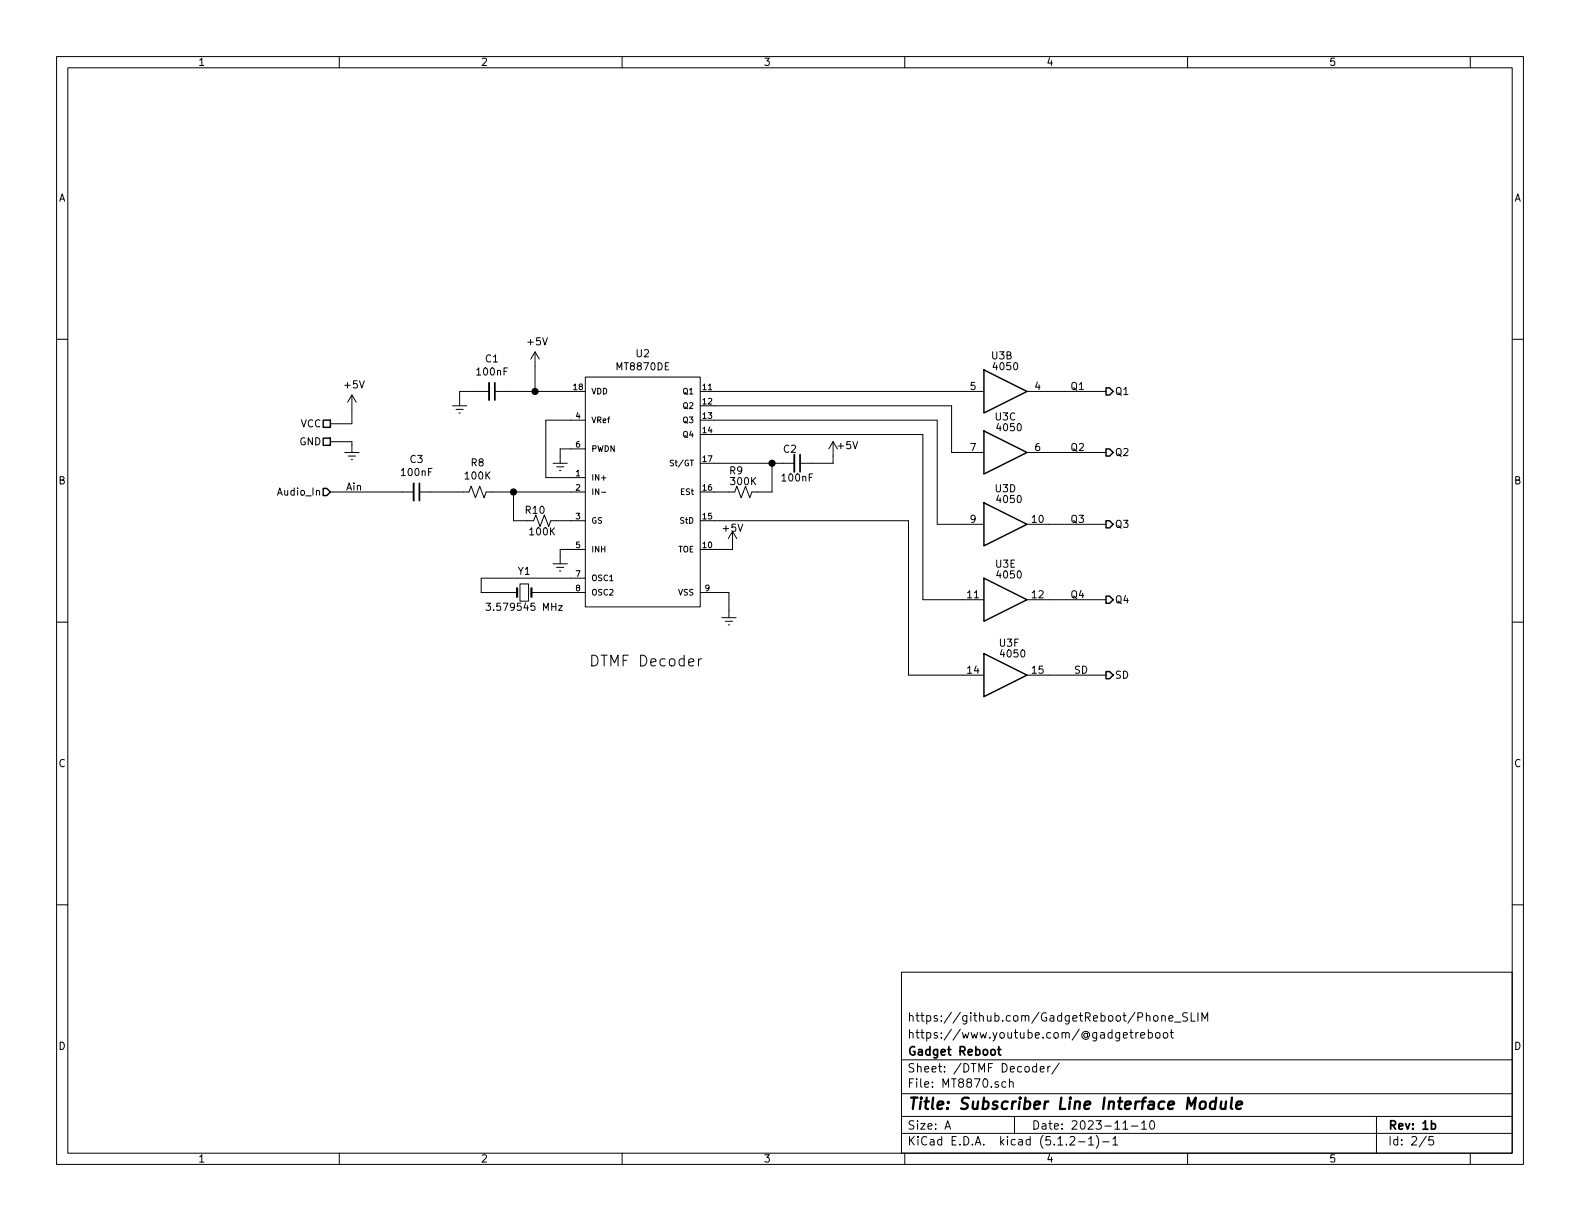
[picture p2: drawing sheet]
EESchema Schematic File Version 4
LIBS:GR_Subscriber_Line_Interface_Module-cache
EELAYER 29 0
EELAYER END
$Descr A 11000 8500
encoding utf-8
Sheet 2 5
Title "Subscriber Line Interface Module"
Date "2023-11-10"
Rev "1b"
Comp "Gadget Reboot"
Comment1 "https://www.youtube.com/@gadgetreboot"
Comment2 "https://github.com/GadgetReboot/Phone_SLIM"
Comment3 ""
Comment4 ""
$EndDescr
$Comp
L GR_Subscriber_Line_Interface_Module-rescue:MT8870DSR1-MT8870-GR_Telephone_CO_Node-rescue U?
U 1 1
P 3975 2725
AR Path="/6363DC3E" Ref="U?"  Part="1" 
AR Path="/636337CE/6363DC3E" Ref="U2"  Part="1" 
F 0 "U2" H 4475 2990 50  0000 C CNN
F 1 "MT8870DE" H 4475 2899 50  0000 C CNN
F 2 "Package_DIP:DIP-18_W7.62mm_Socket" H 3975 3125 50  0001 L CNN
F 3 "~" H 3975 3225 50  0001 L CNN
F 4 "Microsemi" H 3975 3925 50  0001 L CNN "MFR"
	1    3975 2725
	1    0    0    -1  
$EndComp
$Comp
L Device:Crystal_Small Y1
U 1 1
P 3650 4125
F 0 "Y1" H 3650 4275 50  0000 C CNN
F 1 "3.579545 MHz" H 3650 4025 50  0000 C CNN
F 2 "Crystal:Crystal_HC49-4H_Vertical" H 3650 4125 50  0001 C CNN
F 3 "~" H 3650 4125 50  0001 C CNN
	1    3650 4125
	1    0    0    -1  
$EndComp
$Comp
L Device:R_Small_US R10
U 1 1
P 3775 3625
F 0 "R10" V 3700 3575 50  0000 C CNN
F 1 "100K" V 3850 3625 50  0000 C CNN
F 2 "Resistor_THT:R_Axial_DIN0207_L6.3mm_D2.5mm_P10.16mm_Horizontal" H 3775 3625 50  0001 C CNN
F 3 "~" H 3775 3625 50  0001 C CNN
	1    3775 3625
	0    1    1    0   
$EndComp
$Comp
L Device:C_Small C3
U 1 1
P 2900 3425
F 0 "C3" V 2671 3425 50  0000 C CNN
F 1 "100nF" V 2762 3425 50  0000 C CNN
F 2 "Capacitor_THT:C_Disc_D4.3mm_W1.9mm_P5.00mm" H 2900 3425 50  0001 C CNN
F 3 "~" H 2900 3425 50  0001 C CNN
	1    2900 3425
	0    1    1    0   
$EndComp
$Comp
L power:+5V #PWR025
U 1 1
P 3725 2550
F 0 "#PWR025" H 3725 2400 50  0001 C CNN
F 1 "+5V" H 3740 2723 50  0000 C CNN
F 2 "" H 3725 2550 50  0001 C CNN
F 3 "" H 3725 2550 50  0001 C CNN
	1    3725 2550
	1    0    0    -1  
$EndComp
$Comp
L power:GNDREF #PWR033
U 1 1
P 5075 4250
F 0 "#PWR033" H 5075 4000 50  0001 C CNN
F 1 "GNDREF" H 5080 4077 50  0001 C CNN
F 2 "" H 5075 4250 50  0001 C CNN
F 3 "" H 5075 4250 50  0001 C CNN
	1    5075 4250
	1    0    0    -1  
$EndComp
$Comp
L Device:R_Small_US R8
U 1 1
P 3325 3425
F 0 "R8" V 3120 3425 50  0000 C CNN
F 1 "100K" V 3211 3425 50  0000 C CNN
F 2 "Resistor_THT:R_Axial_DIN0207_L6.3mm_D2.5mm_P10.16mm_Horizontal" H 3325 3425 50  0001 C CNN
F 3 "~" H 3325 3425 50  0001 C CNN
	1    3325 3425
	0    1    1    0   
$EndComp
Wire Wire Line
	3975 3325 3800 3325
Wire Wire Line
	3800 3325 3800 2925
Wire Wire Line
	3800 2925 3975 2925
Wire Wire Line
	3975 2725 3725 2725
Wire Wire Line
	3725 2725 3725 2550
Wire Wire Line
	3000 3425 3225 3425
Wire Wire Line
	3875 3625 3975 3625
Wire Wire Line
	3675 3625 3575 3625
Wire Wire Line
	3575 3625 3575 3425
Connection ~ 3575 3425
Wire Wire Line
	3575 3425 3425 3425
$Comp
L power:GNDREF #PWR029
U 1 1
P 3900 3175
F 0 "#PWR029" H 3900 2925 50  0001 C CNN
F 1 "GNDREF" H 3905 3002 50  0001 C CNN
F 2 "" H 3900 3175 50  0001 C CNN
F 3 "" H 3900 3175 50  0001 C CNN
	1    3900 3175
	1    0    0    -1  
$EndComp
$Comp
L power:GNDREF #PWR032
U 1 1
P 3900 3875
F 0 "#PWR032" H 3900 3625 50  0001 C CNN
F 1 "GNDREF" H 3905 3702 50  0001 C CNN
F 2 "" H 3900 3875 50  0001 C CNN
F 3 "" H 3900 3875 50  0001 C CNN
	1    3900 3875
	1    0    0    -1  
$EndComp
Wire Wire Line
	3975 3125 3900 3125
Wire Wire Line
	3900 3125 3900 3175
Wire Wire Line
	3575 3425 3975 3425
Wire Wire Line
	3975 3825 3900 3825
Wire Wire Line
	3900 3825 3900 3875
Wire Wire Line
	4975 4125 5075 4125
Wire Wire Line
	5075 4125 5075 4250
Wire Wire Line
	3975 4025 3350 4025
Wire Wire Line
	3350 4025 3350 4125
Wire Wire Line
	3350 4125 3550 4125
Wire Wire Line
	3750 4125 3975 4125
$Comp
L power:+5V #PWR031
U 1 1
P 5100 3800
F 0 "#PWR031" H 5100 3650 50  0001 C CNN
F 1 "+5V" H 5100 3925 50  0000 C CNN
F 2 "" H 5100 3800 50  0001 C CNN
F 3 "" H 5100 3800 50  0001 C CNN
	1    5100 3800
	1    0    0    -1  
$EndComp
Wire Wire Line
	4975 3825 5100 3825
Wire Wire Line
	5100 3825 5100 3800
$Comp
L Device:R_Small_US R9
U 1 1
P 5175 3425
F 0 "R9" V 5025 3375 50  0000 C CNN
F 1 "300K" V 5100 3425 50  0000 C CNN
F 2 "Resistor_THT:R_Axial_DIN0207_L6.3mm_D2.5mm_P10.16mm_Horizontal" H 5175 3425 50  0001 C CNN
F 3 "~" H 5175 3425 50  0001 C CNN
	1    5175 3425
	0    1    1    0   
$EndComp
Wire Wire Line
	4975 3425 5075 3425
Wire Wire Line
	4975 3225 5375 3225
Wire Wire Line
	5375 3225 5375 3425
Wire Wire Line
	5375 3425 5275 3425
$Comp
L Device:C_Small C2
U 1 1
P 5550 3225
F 0 "C2" V 5450 3175 50  0000 C CNN
F 1 "100nF" V 5650 3225 50  0000 C CNN
F 2 "Capacitor_THT:C_Disc_D4.3mm_W1.9mm_P5.00mm" H 5550 3225 50  0001 C CNN
F 3 "~" H 5550 3225 50  0001 C CNN
	1    5550 3225
	0    1    1    0   
$EndComp
$Comp
L power:+5V #PWR030
U 1 1
P 5800 3175
F 0 "#PWR030" H 5800 3025 50  0001 C CNN
F 1 "+5V" H 5900 3250 50  0000 C CNN
F 2 "" H 5800 3175 50  0001 C CNN
F 3 "" H 5800 3175 50  0001 C CNN
	1    5800 3175
	1    0    0    -1  
$EndComp
Wire Wire Line
	5650 3225 5800 3225
Wire Wire Line
	5800 3225 5800 3175
Wire Wire Line
	5450 3225 5375 3225
Connection ~ 5375 3225
Text Label 7475 4700 0    50   ~ 0
SD
Text Label 7450 2725 0    50   ~ 0
Q1
Text Label 7450 3150 0    50   ~ 0
Q2
Text Label 7450 3650 0    50   ~ 0
Q3
Text Label 7450 4175 0    50   ~ 0
Q4
Text Notes 4100 4650 0    75   ~ 0
DTMF Decoder
Text HLabel 7700 4700 2    50   Output ~ 0
SD
Text HLabel 2300 3425 0    50   Input ~ 0
Audio_In
Text HLabel 2300 2950 0    50   UnSpc ~ 0
VCC
Text HLabel 2300 3075 0    50   UnSpc ~ 0
GND
$Comp
L power:GNDREF #PWR?
U 1 1
P 2450 3100
AR Path="/6364351F" Ref="#PWR?"  Part="1" 
AR Path="/6369C9EB/6364351F" Ref="#PWR?"  Part="1" 
AR Path="/636337CE/6364351F" Ref="#PWR028"  Part="1" 
F 0 "#PWR028" H 2450 2850 50  0001 C CNN
F 1 "GNDREF" H 2700 2825 50  0001 C CNN
F 2 "" H 2450 3100 50  0001 C CNN
F 3 "" H 2450 3100 50  0001 C CNN
	1    2450 3100
	1    0    0    -1  
$EndComp
Wire Wire Line
	2300 2950 2450 2950
Wire Wire Line
	2300 3075 2450 3075
Wire Wire Line
	2450 3075 2450 3100
Text Label 2525 3425 2    50   ~ 0
Ain
$Comp
L power:+5V #PWR027
U 1 1
P 2450 2850
F 0 "#PWR027" H 2450 2700 50  0001 C CNN
F 1 "+5V" H 2465 3023 50  0000 C CNN
F 2 "" H 2450 2850 50  0001 C CNN
F 3 "" H 2450 2850 50  0001 C CNN
	1    2450 2850
	1    0    0    -1  
$EndComp
Wire Wire Line
	2450 2950 2450 2850
Text HLabel 7700 4175 2    50   Output ~ 0
Q4
Text HLabel 7700 3650 2    50   Output ~ 0
Q3
Text HLabel 7700 3150 2    50   Output ~ 0
Q2
Text HLabel 7700 2725 2    50   Output ~ 0
Q1
$Comp
L Device:C_Small C1
U 1 1
P 3425 2725
F 0 "C1" V 3196 2725 50  0000 C CNN
F 1 "100nF" V 3287 2725 50  0000 C CNN
F 2 "Capacitor_THT:C_Disc_D4.3mm_W1.9mm_P5.00mm" H 3425 2725 50  0001 C CNN
F 3 "~" H 3425 2725 50  0001 C CNN
	1    3425 2725
	0    1    1    0   
$EndComp
$Comp
L power:GNDREF #PWR026
U 1 1
P 3200 2775
F 0 "#PWR026" H 3200 2525 50  0001 C CNN
F 1 "GNDREF" H 3205 2602 50  0001 C CNN
F 2 "" H 3200 2775 50  0001 C CNN
F 3 "" H 3200 2775 50  0001 C CNN
	1    3200 2775
	1    0    0    -1  
$EndComp
Wire Wire Line
	3525 2725 3725 2725
Connection ~ 3725 2725
Wire Wire Line
	3325 2725 3200 2725
Wire Wire Line
	3200 2725 3200 2775
Wire Wire Line
	2300 3425 2800 3425
$Comp
L 4xxx:4050 U?
U 2 1
P 7000 2725
AR Path="/64BA397A" Ref="U?"  Part="2" 
AR Path="/636337CE/64BA397A" Ref="U3"  Part="2" 
F 0 "U3" H 6975 2975 50  0000 C CNN
F 1 "4050" H 7000 2900 50  0000 C CNN
F 2 "Package_DIP:DIP-16_W7.62mm_Socket_LongPads" H 7000 2725 50  0001 C CNN
F 3 "http://www.intersil.com/content/dam/intersil/documents/cd40/cd4050bms.pdf" H 7000 2725 50  0001 C CNN
	2    7000 2725
	1    0    0    -1  
$EndComp
$Comp
L 4xxx:4050 U3
U 3 1
P 7000 3150
F 0 "U3" H 7000 3400 50  0000 C CNN
F 1 "4050" H 7025 3325 50  0000 C CNN
F 2 "Package_DIP:DIP-16_W7.62mm_Socket_LongPads" H 7000 3150 50  0001 C CNN
F 3 "http://www.intersil.com/content/dam/intersil/documents/cd40/cd4050bms.pdf" H 7000 3150 50  0001 C CNN
	3    7000 3150
	1    0    0    -1  
$EndComp
$Comp
L 4xxx:4050 U3
U 4 1
P 7000 3650
F 0 "U3" H 7000 3900 50  0000 C CNN
F 1 "4050" H 7025 3825 50  0000 C CNN
F 2 "Package_DIP:DIP-16_W7.62mm_Socket_LongPads" H 7000 3650 50  0001 C CNN
F 3 "http://www.intersil.com/content/dam/intersil/documents/cd40/cd4050bms.pdf" H 7000 3650 50  0001 C CNN
	4    7000 3650
	1    0    0    -1  
$EndComp
$Comp
L 4xxx:4050 U3
U 5 1
P 7000 4175
F 0 "U3" H 7000 4425 50  0000 C CNN
F 1 "4050" H 7025 4350 50  0000 C CNN
F 2 "Package_DIP:DIP-16_W7.62mm_Socket_LongPads" H 7000 4175 50  0001 C CNN
F 3 "http://www.intersil.com/content/dam/intersil/documents/cd40/cd4050bms.pdf" H 7000 4175 50  0001 C CNN
	5    7000 4175
	1    0    0    -1  
$EndComp
$Comp
L 4xxx:4050 U3
U 6 1
P 7000 4700
F 0 "U3" H 7025 4925 50  0000 C CNN
F 1 "4050" H 7050 4850 50  0000 C CNN
F 2 "Package_DIP:DIP-16_W7.62mm_Socket_LongPads" H 7000 4700 50  0001 C CNN
F 3 "http://www.intersil.com/content/dam/intersil/documents/cd40/cd4050bms.pdf" H 7000 4700 50  0001 C CNN
	6    7000 4700
	1    0    0    -1  
$EndComp
Wire Wire Line
	7300 4700 7700 4700
Wire Wire Line
	7300 4175 7700 4175
Wire Wire Line
	7300 3650 7700 3650
Wire Wire Line
	7300 3150 7700 3150
Wire Wire Line
	7300 2725 7700 2725
Wire Wire Line
	4975 2725 6700 2725
Wire Wire Line
	6625 2825 6625 3150
Wire Wire Line
	6625 3150 6700 3150
Wire Wire Line
	4975 2825 6625 2825
Wire Wire Line
	6525 2925 6525 3650
Wire Wire Line
	6525 3650 6700 3650
Wire Wire Line
	4975 2925 6525 2925
Wire Wire Line
	6425 3025 6425 4175
Wire Wire Line
	6425 4175 6700 4175
Wire Wire Line
	4975 3025 6425 3025
Wire Wire Line
	6325 3625 6325 4700
Wire Wire Line
	6325 4700 6700 4700
Wire Wire Line
	4975 3625 6325 3625
$EndSCHEMATC
